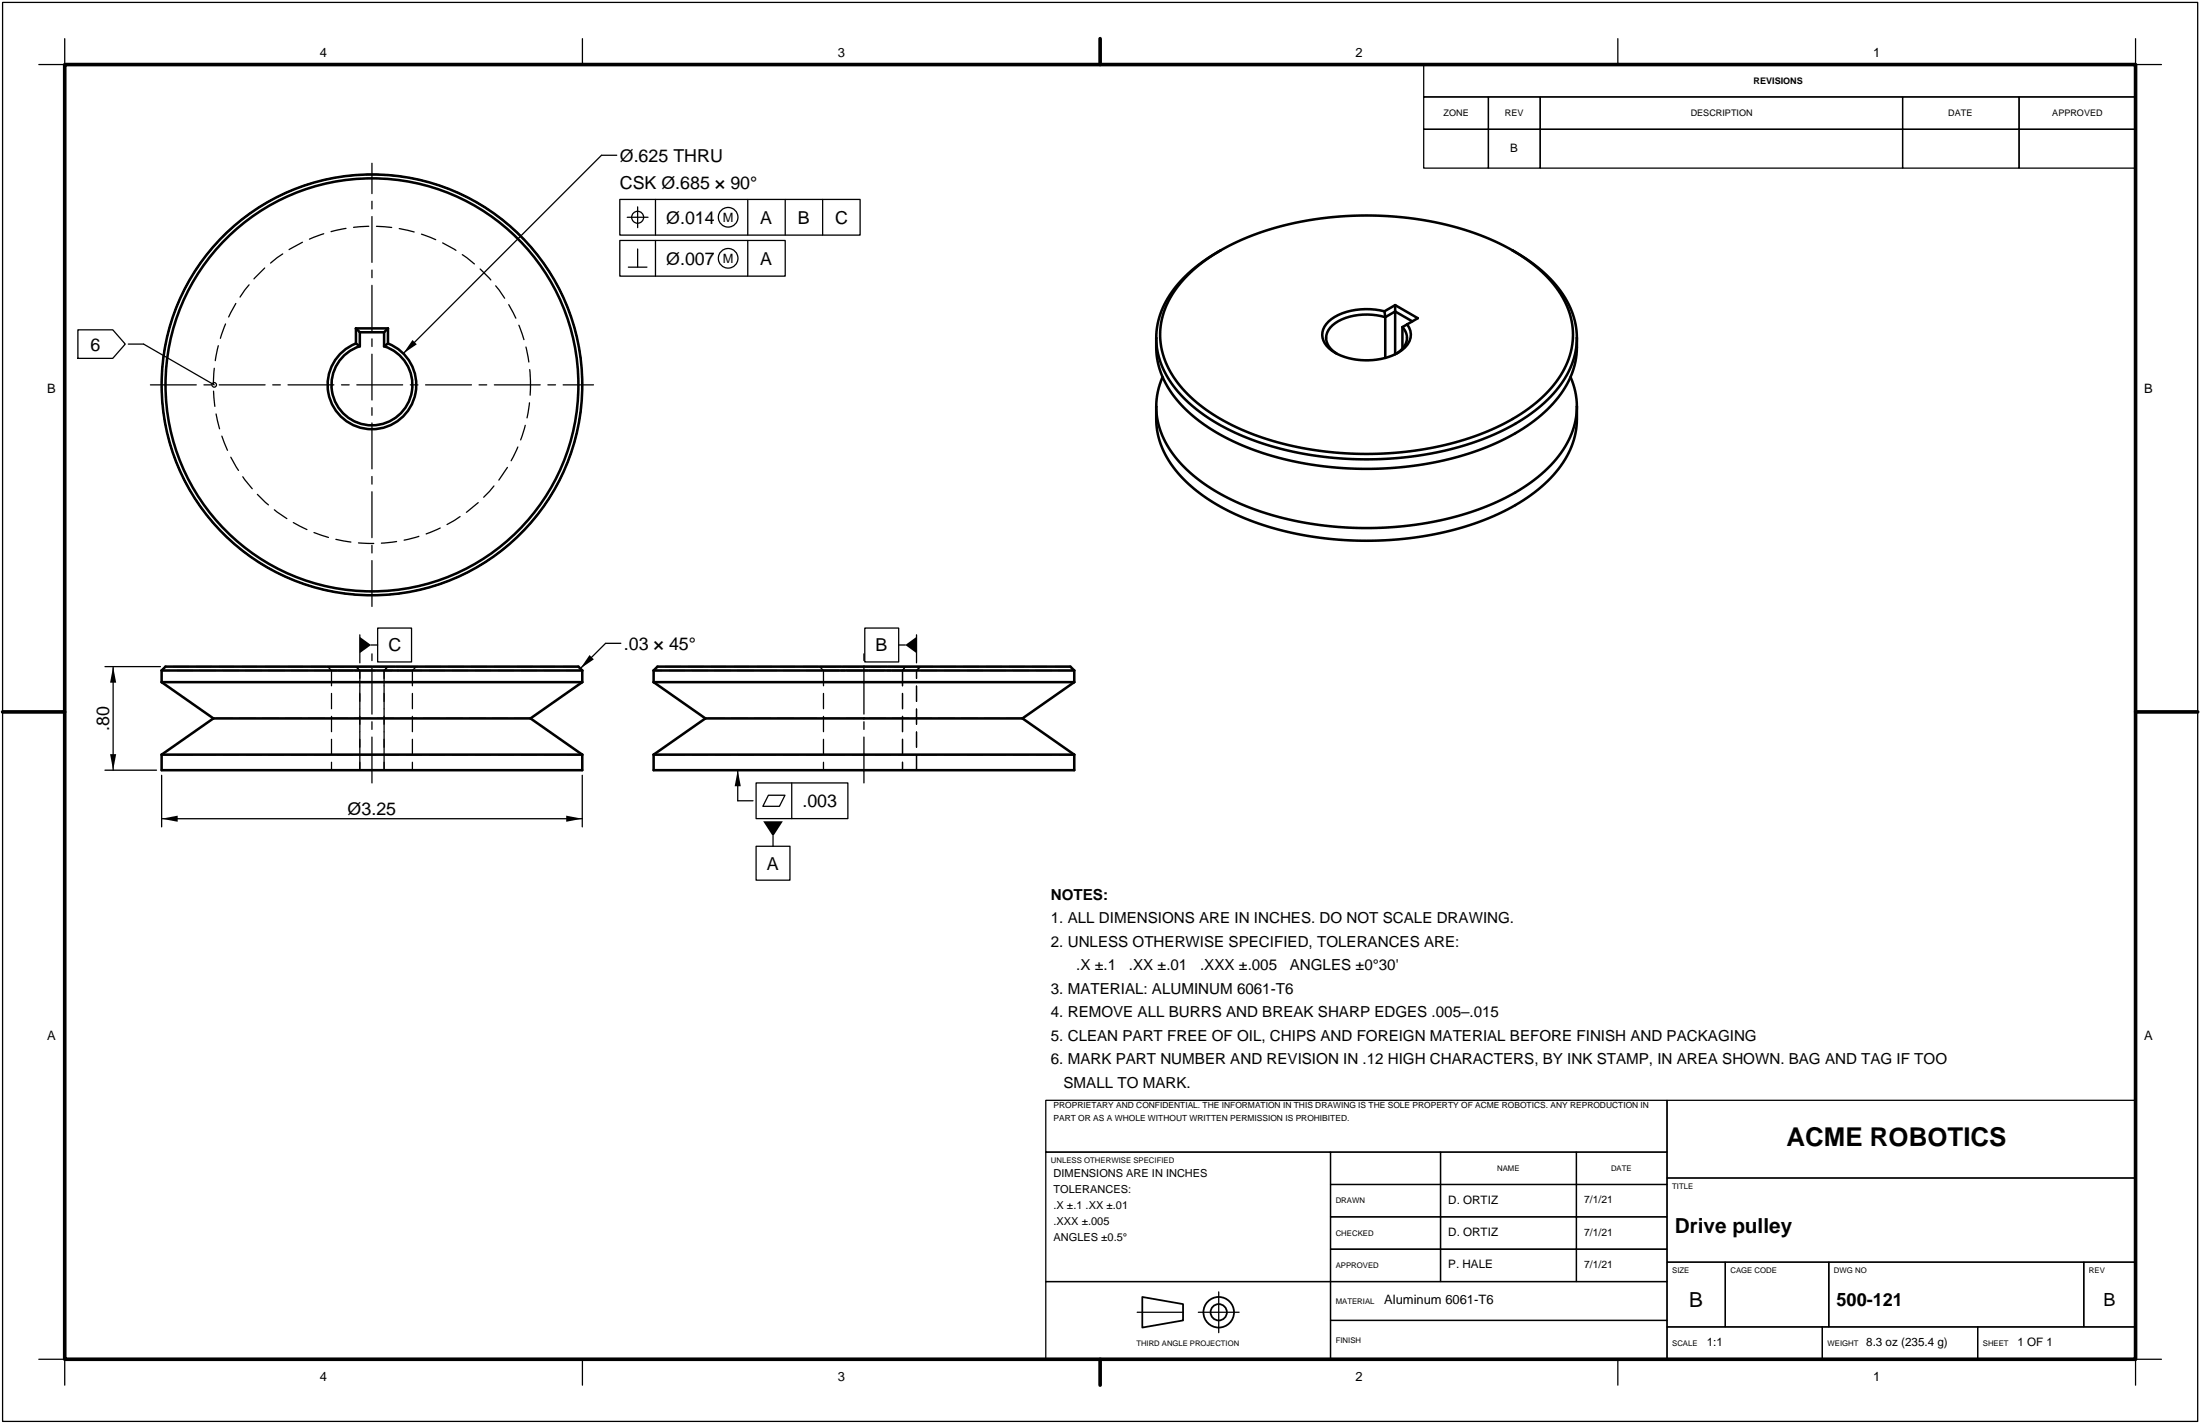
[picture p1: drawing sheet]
<svg xmlns="http://www.w3.org/2000/svg" width="432mm" height="279mm" viewBox="0 0 432 279" stroke-linecap="round" stroke-linejoin="round" font-family="sans-serif">
<g fill="none" stroke="#000" stroke-width=".25" stroke-dasharray="3 1.5">
<path d="M70.6 65.2v2.7M70.6 67.9a7.9 7.9 0 0 0-4 12.3 7.9 7.9 0 0 0 12.8 0 7.9 7.9 0 0 0-4-12.3M75.4 67.9v-2.7M75.4 65.2h-4.8M64.3 130.8h17.4M65.1 131.6h15.8M65.1 131.6v19.5M65.1 131.6l-.8-.8M69.9 130.8h-5.6M69.9 130.8h6.2M70.6 131.6v19.5M70.6 131.6h-5.5"/>
<path d="M70.6 131.6l-.7-.8M70.6 131.6h4.8M75.4 131.6v19.5M76.1 130.8l-.7 .8M80.9 131.6h-5.5M80.9 131.6v19.5M80.9 131.6l.8-.8M81.7 130.8h-5.6M113.5 130.8h-81M114.3 131.6h-82.6M114.3 133.8h-82.6M160.9 130.8h16.8"/>
<path d="M161.6 131.6h15.5M161.6 131.6v19.5M161.6 131.6l-.7-.8M177.1 131.6v19.5M177.1 131.6h2.8M177.1 131.6h-15.5M177.1 131.6l.6-.8M177.7 130.8h2.9M177.7 130.8h-16.8M177.7 130.8l-.6 .8M179.9 131.6l.7-.8M179.9 131.6h-2.8"/>
<path d="M180.6 130.8h-2.9M180.6 130.8l-.7 .8M210.1 130.8h-81.1M210.8 131.6h-82.5M210.8 133.8h-82.5M65.1 151.1h15.8M70.6 151.1v-19.5M70.6 151.1h-5.5M75.4 151.1h-4.8M75.4 151.1v-19.5M80.9 151.1h-5.5M104.1 141h-62.2"/>
<path d="M114.3 151.1h-82.6M114.3 148.1h-82.6M161.6 151.1h15.5M177.1 151.1h-15.5M177.1 151.1h2.8M179.9 151.1h-2.8M179.9 151.1v-19.5M200.7 141h-62.3M210.8 151.1h-82.5M210.8 148.1h-82.5"/>
<circle cx="73" cy="75.5" r="41.3"/>
<circle cx="73" cy="75.5" r="31.1"/>
</g>
<g fill="none" stroke="#000" stroke-width=".5">
<path d="M239.6 49.1a23.8 23.8 0 0 0-11 11.7 14.7 14.7 0 0 0 3 14.9 36.3 36.3 0 0 0 17.3 10.5 66 66 0 0 0 44-2 29.4 29.4 0 0 0 13.8-11.2 14.6 14.6 0 0 0-1.8-17.2 28.8 28.8 0 0 0-8-6.7M239.6 49.1a59.7 59.7 0 0 1 31.1-6.8 57.6 57.6 0 0 1 26.2 6.8M239.6 49.1a25.2 25.2 0 0 0-11.6 11.9 14.4 14.4 0 0 0-1.1 5.3M273.8 59.9v9.6M273.8 59.9l-2.1 1.2M273.8 59.9l4.5 2.5-2.1 1.2M296.9 49.1a25.2 25.2 0 0 1 11.6 11.9 14.4 14.4 0 0 1 1 5.3M69.9 67.4l.7 .5M69.9 67.4a8.7 8.7 0 0 0-3.8 13.4 8.7 8.7 0 0 0 13.8 0 8.7 8.7 0 0 0-3.8-13.4M69.9 64.4v3M69.9 64.4l.7 .8M69.9 64.4h6.2"/>
<path d="M70.6 67.9a7.9 7.9 0 0 0-4 12.3 7.9 7.9 0 0 0 12.8 0 7.9 7.9 0 0 0-4-12.3M70.6 65.2v2.7M70.6 65.2h4.8M75.4 65.2v2.7M76.1 67.4l-.7 .5M76.1 64.4v3M76.1 64.4l-.7 .8M226.9 79.8v2.5a17.7 17.7 0 0 0 6.9 13.1 46.5 46.5 0 0 0 22.5 9.7 66.4 66.4 0 0 0 37.7-4.2 29.1 29.1 0 0 0 13.5-11.4 14.9 14.9 0 0 0 2-7.2v-2.5M226.9 79.8a17.7 17.7 0 0 0 6.9 13.1 46.5 46.5 0 0 0 22.5 9.7 66.4 66.4 0 0 0 37.7-4.2 29.1 29.1 0 0 0 13.5-11.4 14.9 14.9 0 0 0 2-7.2M226.9 66.3a17.7 17.7 0 0 0 6.9 13.1 46.5 46.5 0 0 0 22.5 9.7 66.4 66.4 0 0 0 37.7-4.2 29.1 29.1 0 0 0 13.5-11.4 14.9 14.9 0 0 0 2-7.2M226.9 66.3v1.9a17.7 17.7 0 0 0 6.9 13.1 46.5 46.5 0 0 0 22.5 9.7 66.4 66.4 0 0 0 37.7-4.2 29.1 29.1 0 0 0 13.5-11.4 15.8 15.8 0 0 0 2-9.1M228.2 74a14.5 14.5 0 0 0-1.3 5.8"/>
<path d="M271.7 61.1l.2 1.1M271.7 61.1a13.2 13.2 0 0 0-10.4 1.5 3.5 3.5 0 0 0 .1 6.2 13.1 13.1 0 0 0 13.7-.1 3.4 3.4 0 0 0 1.1-5.1M271.9 62.2a11.8 11.8 0 0 0-10.4 1.6 3.1 3.1 0 0 0 .4 5.3l.4 .3M271.9 62.2v8M271.9 62.2l1.9-1.1 3.4 2M275.3 64.2a3.1 3.1 0 0 1-.7 4.9l-.5 .3M275.3 64.2v4.2M276.2 63.6l-.9 .6M308.3 74a14.5 14.5 0 0 1 1.2 5.8M31.7 131.6l.8-.8h81l.8 .8M31.7 131.6h82.6M31.7 133.8h82.6"/>
<path d="M31.7 131.6v2.2M31.7 133.8l10.2 7.2M114.3 131.6v2.2M114.3 133.8l-10.2 7.2M128.3 131.6l.7-.8h81.1l.7 .8M128.3 131.6h82.5M128.3 133.8h82.5M128.3 131.6v2.2M128.3 133.8l10.1 7.2M210.8 131.6v2.2M210.8 133.8l-10.1 7.2M31.7 148.1v3h82.6v-3"/>
<path d="M31.7 148.1h82.6M41.9 141h62.2M41.9 141l-10.2 7.1M104.1 141l10.2 7.1M128.3 148.1v3h82.5v-3M128.3 148.1h82.5M138.4 141h62.3M138.4 141l-10.1 7.1M200.7 141l10.1 7.1"/>
<circle cx="73" cy="75.5" r="41.3"/>
<circle cx="73" cy="75.5" r="40.5"/>
</g>
<path d="M29.5 75.5h87M73 119v-87M73 153.6v-25.3M169.6 153.6v-25.3M223.2 257.5h10M235.2 257.5h8M239.2 261.5v-8" fill="none" stroke="#000" stroke-width=".25" stroke-dasharray="9 1.5 1.5 1.5"/>
<g fill="none" stroke="#000" stroke-width=".25">
<path d="M.5 .5h430.8v278.4h-430.8zM12.7 7.6v5.1h-5.1M114.3 7.6v5.1M215.9 7.6v5.1M279.4 12.7h139.8v6.3h-139.8zM279.4 19h12.7v6.4h-12.7zM292.1 19h10.2v6.4h-10.2zM302.3 19h71.1v6.4h-71.1zM317.5 7.6v5.1M373.4 19h22.9v6.4h-22.9zM396.3 19h22.9v6.4h-22.9zM419.2 7.6v5.1h5"/>
<path d="M121.1 30.5h-3l-38.9 38.9M121.7 39.1h47.1v7h-47.1zM128.7 39.1v7M146.8 39.1v7M154.1 39.1v7M161.5 39.1v7M279.4 25.4h12.7v7.6h-12.7zM292.1 25.4h10.2v7.6h-10.2zM302.3 25.4h71.1v7.6h-71.1zM373.4 25.4h22.9v7.6h-22.9zM396.3 25.4h22.9v7.6h-22.9zM121.7 47.2h32.4v7h-32.4z"/>
<path d="M123.1 42.6h4.1M123.3 52.4h3.7M125.2 40.6v4.1M125.2 48.9v3.5M128.7 47.2v7M146.8 47.2v7M15.3 64.7h6.8l2.5 2.8-2.5 2.8h-6.8zM25.2 67.5h3l13.8 8M7.6 139.7h5.1M20.6 130.8h10.9M22.2 130.8v20.3M70.6 124.6v5.5"/>
<path d="M72.8 126.6h1.3M74.1 123.2h6.7v6.7h-6.7zM121.9 126.2h-3l-5 5M169.7 123.2h6.7v6.7h-6.7zM176.4 126.6h1.3M179.9 124.6v5.5M419.2 139.7h5M20.6 151.1h10.1M31.7 152.1v10.1M114.3 152.1v10.1M144.8 151.1v6h3M148.4 153.6h18v7h-18z"/>
<path d="M150.8 156h3.3l-1.1 2.2h-3.3zM155.4 153.6v7M31.7 160.6h82.6M148.4 166h6.6v6.7h-6.6zM151.7 164.1v1.9M205.3 215.9h121.9v10.2h-121.9zM327.2 215.9h92v15.2h-92zM205.3 226.1h55.8v25.4h-55.8zM261.1 226.1h21.6v6.3h-21.6zM261.1 232.4h21.6v6.4h-21.6zM261.1 238.8h21.6v6.3h-21.6zM282.7 226.1h26.7v6.3h-26.7z"/>
<path d="M282.7 232.4h26.7v6.4h-26.7zM282.7 238.8h26.7v6.3h-26.7zM309.4 226.1h17.8v6.3h-17.8zM309.4 232.4h17.8v6.4h-17.8zM309.4 238.8h17.8v6.3h-17.8zM327.2 231.1h92v16.5h-92zM205.3 251.5h55.8v15.2h-55.8zM261.1 245.1h21.6v6.4h-21.6zM261.1 251.5h66.1v7.6h-66.1zM261.1 259.1h66.1v7.6h-66.1zM282.7 245.1h26.7v6.4h-26.7zM309.4 245.1h17.8v6.4h-17.8z"/>
<path d="M327.2 247.6h11.4v12.7h-11.4zM338.6 247.6h20.3v12.7h-20.3zM358.9 247.6h50.1v12.7h-50.1zM409 247.6h10.2v12.7h-10.2zM7.6 266.7h5.1v5.1M114.3 266.7v5.1M215.9 266.7v5.1M317.5 266.7v5.1M327.2 260.3h30.5v6.4h-30.5zM357.7 260.3h30.5v6.4h-30.5zM388.2 260.3h31v6.4h-31zM424.2 266.7h-5v5.1"/>
<circle cx="125.2" cy="42.6" r="1.17"/>
<circle cx="142.9" cy="50.7" r="1.93"/>
<circle cx="142.9" cy="42.6" r="1.93"/>
<circle cx="42" cy="75.5" r=".45"/>
</g>
<path d="M81 66.7l.8 .9-2.6 1.8zM22.2 130.8l.6 3.1h-1.2zM70.6 125l2.2 1.6-2.2 1.6zM115.7 128.5l.9 .9-2.7 1.8zM177.7 126.6l2.2-1.6v3.2zM21.6 148h1.2l-.6 3.1zM144.8 151.1l.6 3.2h-1.2zM31.7 160.6l3.2-.6v1.2zM111.1 160l3.2 .6-3.2 .6zM149.8 161.1h3.8l-1.9 3z" fill="#000"/>
<path d="M12.7 12.7h406.5v254h-406.5zM215.9 7.6v5.1M.5 139.7h12.2M419.2 139.7h12.1M215.9 266.7v5.1" fill="none" stroke="#000" stroke-width=".71"/>
<g fill="none" stroke="#000" stroke-width=".35">
<path d="M224.2 254.5l8 1.4v3.2l-8 1.4z"/>
<circle cx="239.2" cy="257.5" r="3"/>
<circle cx="239.2" cy="257.5" r="1.6"/>
</g>
<text font-size="5.1" x="350.6" y="224.8">ACME ROBOTICS</text>
<g font-size="4.1">
<text x="328.7" y="241.8">Drive pulley</text>
<text x="331.5" y="256.5">B</text>
</g>
<g font-size="3.6">
<text x="360.5" y="256.3">500-121</text>
<text x="412.8" y="256.3">B</text>
</g>
<g font-size="3.5">
<text x="121.7" y="31.7">Ø.625 THRU</text>
<text x="121.7" y="37.2">CSK Ø.685 × 90°</text>
<text x="130.8" y="43.9">Ø.014</text>
<text x="149.2" y="43.9">A</text>
<text x="156.6" y="43.9">B</text>
<text x="163.9" y="43.9">C</text>
<text x="130.8" y="51.9">Ø.007</text>
<text x="149.2" y="51.9">A</text>
<text x="17.7" y="68.8">6</text>
<text x="76.2" y="127.8">C</text>
<text x="122.5" y="127.5">.03 × 45°</text>
<text x="171.9" y="127.8">B</text>
<text x="21.4" y="143.4" transform="rotate(-90 21.4 143.4)">.80</text>
<text x="68.2" y="159.8">Ø3.25</text>
<text x="157.5" y="158.4">.003</text>
<text x="150.5" y="170.6">A</text>
</g>
<g font-size="3">
<text x="206.3" y="176.5">NOTES:</text>
<text x="206.3" y="185.7">2. UNLESS OTHERWISE SPECIFIED, TOLERANCES ARE:</text>
<text x="206.3" y="181.1">1. ALL DIMENSIONS ARE IN INCHES. DO NOT SCALE DRAWING.</text>
<text x="211.2" y="190.3">.X ±.1</text>
<text x="221.6" y="190.3">.XX ±.01</text>
<text x="235.5" y="190.3">.XXX ±.005</text>
<text x="253.2" y="190.3">ANGLES ±0°30'</text>
<text x="206.3" y="194.9">3. MATERIAL: ALUMINUM 6061-T6</text>
<text x="206.3" y="199.6">4. REMOVE ALL BURRS AND BREAK SHARP EDGES .005–.015</text>
<text x="206.3" y="208.8">6. MARK PART NUMBER AND REVISION IN .12 HIGH CHARACTERS, BY INK STAMP, IN AREA SHOWN. BAG AND TAG IF TOO</text>
<text x="206.3" y="204.2">5. CLEAN PART FREE OF OIL, CHIPS AND FOREIGN MATERIAL BEFORE FINISH AND PACKAGING</text>
<text x="208.7" y="213.4">SMALL TO MARK.</text>
</g>
<g font-size="2.5">
<text x="62.8" y="11.1">4</text>
<text x="164.4" y="11.1">3</text>
<text x="266" y="11.1">2</text>
<text x="367.6" y="11.1">1</text>
<text x="141.9" y="43.5">M</text>
<text x="141.9" y="51.6">M</text>
<text x="9.3" y="77.1">B</text>
<text x="420.8" y="77.1">B</text>
<text x="9.3" y="204.1">A</text>
<text x="420.8" y="204.1">A</text>
<text x="271.7" y="255.9">Aluminum 6061-T6</text>
<text x="62.8" y="271">4</text>
<text x="164.4" y="271">3</text>
<text x="266" y="271">2</text>
<text x="367.6" y="271">1</text>
</g>
<g font-size="2.3">
<text x="296.4" y="29.8">B</text>
<text x="284.3" y="236.2">D. ORTIZ</text>
<text x="284.3" y="242.5">D. ORTIZ</text>
<text x="284.3" y="248.9">P. HALE</text>
<text x="335" y="264.1">1:1</text>
<text x="366.3" y="264.1">8.3 oz (235.4 g)</text>
<text x="396" y="264.1">1 OF 1</text>
</g>
<g font-size="2.2">
<text x="206.8" y="230.9">DIMENSIONS ARE IN INCHES</text>
<text x="206.8" y="234">TOLERANCES:</text>
<text x="206.8" y="237.2">.X ±.1 .XX ±.01</text>
<text x="206.8" y="240.3">.XXX ±.005</text>
<text x="206.8" y="243.4">ANGLES ±0.5°</text>
</g>
<g font-size="2">
<text x="310.9" y="236.1">7/1/21</text>
<text x="310.9" y="242.5">7/1/21</text>
<text x="310.9" y="248.8">7/1/21</text>
</g>
<g font-size="1.8">
<text x="344.2" y="16.5">REVISIONS</text>
<text x="283.3" y="22.8">ZONE</text>
<text x="295.4" y="22.8">REV</text>
<text x="331.8" y="22.8">DESCRIPTION</text>
<text x="382.4" y="22.8">DATE</text>
<text x="402.8" y="22.8">APPROVED</text>
</g>
<g font-size="1.7">
<text x="206.8" y="217.5">PROPRIETARY AND CONFIDENTIAL. THE INFORMATION IN THIS DRAWING IS THE SOLE PROPERTY OF ACME ROBOTICS. ANY REPRODUCTION IN</text>
<text x="206.8" y="219.9">PART OR AS A WHOLE WITHOUT WRITTEN PERMISSION IS PROHIBITED.</text>
</g>
<g font-size="1.5">
<text x="206.3" y="228.2">UNLESS OTHERWISE SPECIFIED</text>
<text x="293.9" y="229.8">NAME</text>
<text x="316.2" y="229.8">DATE</text>
<text x="328.2" y="233.3">TITLE</text>
<text x="262.2" y="236.1">DRAWN</text>
<text x="262.2" y="242.5">CHECKED</text>
<text x="262.2" y="248.8">APPROVED</text>
<text x="328.2" y="249.8">SIZE</text>
<text x="339.6" y="249.8">CAGE CODE</text>
<text x="360" y="249.8">DWG NO</text>
<text x="410" y="249.8">REV</text>
<text x="262.2" y="255.8">MATERIAL</text>
<text x="262.2" y="263.4">FINISH</text>
<text x="223.1" y="264.1">THIRD ANGLE PROJECTION</text>
<text x="328.2" y="264.1">SCALE</text>
<text x="358.7" y="264.1">WEIGHT</text>
<text x="389.2" y="264.1">SHEET</text>
</g>
</svg>
